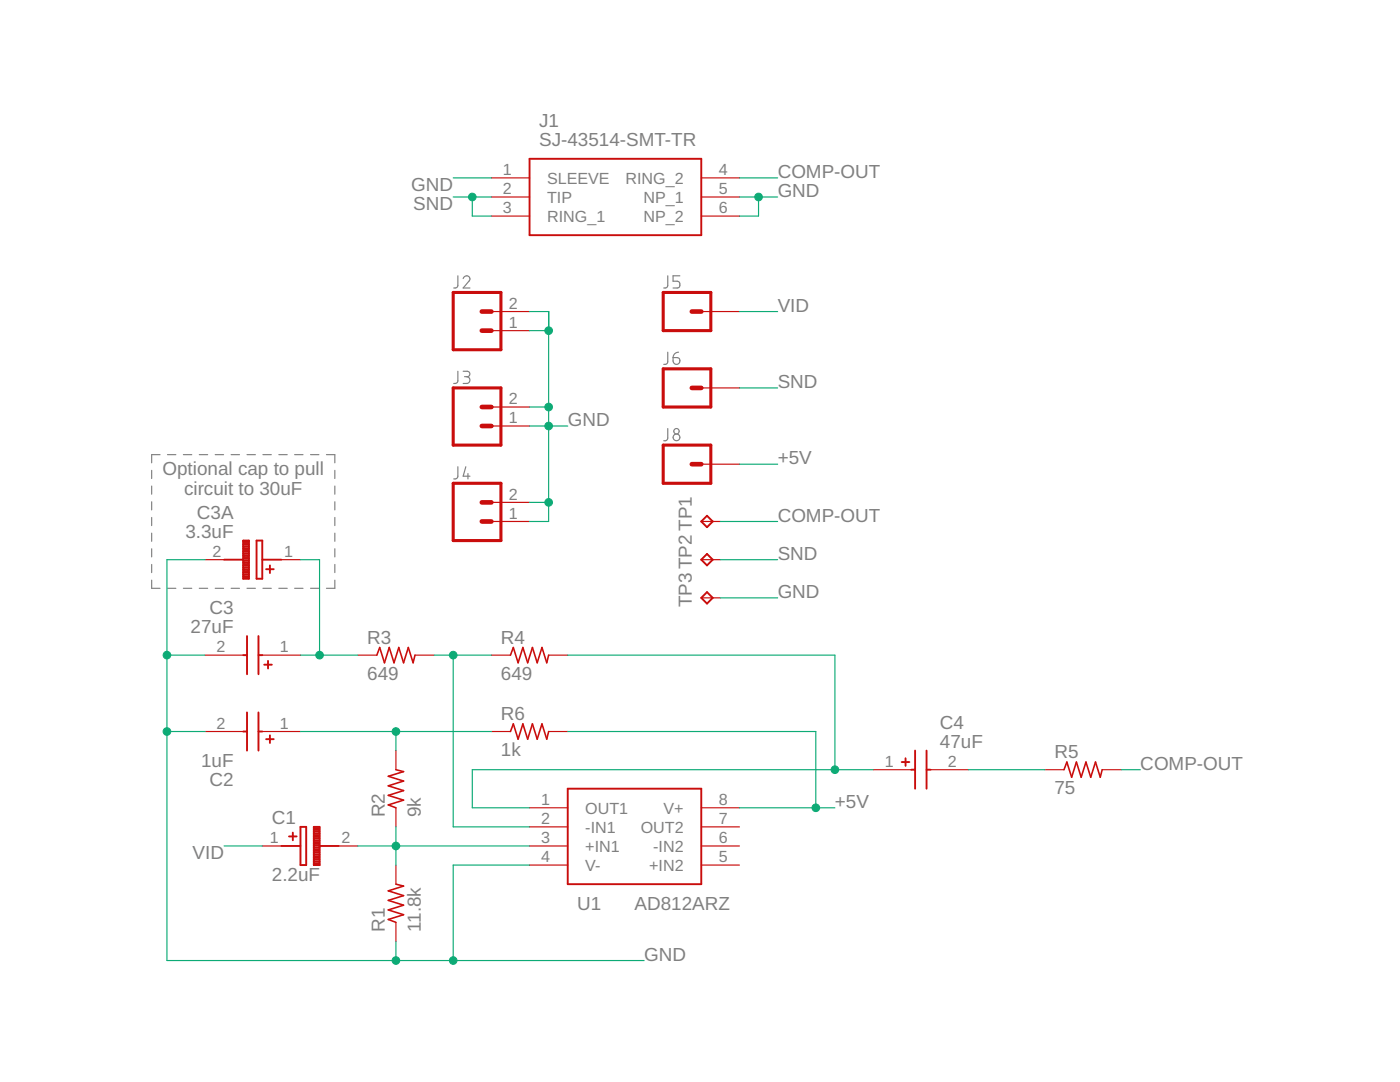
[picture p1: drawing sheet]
<svg xmlns="http://www.w3.org/2000/svg" width="279mm" height="216mm" viewBox="0 0 279 216" stroke-linecap="round" stroke-linejoin="round" font-family="sans-serif">
<g fill="none" stroke="#808080" stroke-width=".23">
<path d="M91.4 55v2.1l-.3 .3-.5 .1M92.4 55.6a.66 .66 0 0 1 1-.5 .66 .66 0 0 1 .2 1l-1.2 1.4h1.4M133.3 55l-.1 2.1-.1 .3-.6 .1M135.7 55h-1.4v1.1h.8a.69 .69 0 0 1 .6 .7 .69 .69 0 0 1-.6 .7h-.8M91.4 74.1v2.1l-.4 .3h-.4M92.4 74.1h.8a.54 .54 0 0 1 .6 .5 .54 .54 0 0 1-.6 .6h-.5M93.1 75.2a.68 .68 0 0 1 .7 .6 .68 .68 0 0 1-.7 .7h-.7M133.3 70.3l-.1 2-.3 .4h-.4M134.3 71.4h.8a.68 .68 0 0 1 .6 .7 .68 .68 0 0 1-.7 .6 .68 .68 0 0 1-.7-.7zM135.4 70.3l-.8 .3-.3 .8M30.3 93.9v1.6M30.3 97v1.6"/>
<path d="M31.9 90.7h-1.6v1.7M33.4 90.7h1.7M36.6 90.7h1.7M39.8 90.7h1.6M42.9 90.7h1.7M46.1 90.7h1.7M49.3 90.7h1.7M52.5 90.7h1.6M55.6 90.7h1.7M58.8 90.7h1.7M62 90.7h1.6M65.2 90.7h1.6v1.7"/>
<path d="M66.8 93.9v1.6M66.8 97v1.6M91.4 93.1v2.1l-.4 .3-.4 .1M93 93.1l-.6 1.9h1.4M93.4 94.5v1.1M133.3 85.5l-.1 2.1-.3 .3h-.4M30.3 115.8v1.6h1.6M30.3 100.1v1.6M30.3 103.3v1.6M30.3 106.4v1.6M30.3 109.5v1.6M30.3 112.6v1.7"/>
<path d="M33.4 117.4h1.7M36.6 117.4h1.7M39.8 117.4h1.6M42.9 117.4h1.7M46.1 117.4h1.7M49.3 117.4h1.7M52.5 117.4h1.6M55.6 117.4h1.7M58.8 117.4h1.7M62 117.4h1.6M66.8 100.1v1.6M66.8 103.3v1.6"/>
<path d="M66.8 106.4v1.6M66.8 109.5v1.6M66.8 112.6v1.7M66.8 115.8v1.6h-1.6"/>
<circle cx="135" cy="86.1" r=".54"/>
<circle cx="135" cy="87.3" r=".67"/>
</g>
<path d="M90.4 58.4h9.6v11.4h-9.6zM132.4 58.4h9.5v7.6h-9.5zM90.4 77.4h9.6v11.4h-9.6zM132.4 73.6h9.5v7.6h-9.5zM90.4 96.4h9.6v11.5h-9.6zM132.4 88.8h9.5v7.6h-9.5z" fill="none" stroke="#c90d0c" stroke-width=".61"/>
<path d="M96.2 62.2h1.9M96.2 66h1.9M138.1 62.2h1.9M138.1 77.4h1.9M96.2 81.2h1.9M96.2 85h1.9M138.1 92.6h1.9M96.2 100.2h1.9M96.2 104.1h1.9" fill="none" stroke="#c90d0c" stroke-width=".93"/>
<g fill="none" stroke="#c90d0c" stroke-width=".23">
<path d="M98.1 35.5h7.6M98.1 39.3h7.6M140 35.5h7.6M140 39.3h7.6M98.1 43.1h7.6M140 43.1h7.6M98.1 66h7.6M98.1 62.2h7.6M140 62.2h7.6M140 77.4h7.6M98.1 85h7.6M98.1 81.2h7.6"/>
<path d="M140 92.6h7.6M40.9 111.7h3.8M56.2 111.7h3.8M98.1 104.1h7.6M98.1 100.2h7.6M140 104.1h3.8M140 111.7h3.8M140 119.3h3.8M40.9 130.7h7.6M52.3 130.7h7.7M71.4 130.7h3.8M82.8 130.7h3.8"/>
<path d="M98.1 130.7h3.8M109.5 130.7h3.8M40.9 146h7.6M52.3 146h7.7M79 149.8v3.8M98.1 146h3.8M109.5 146h3.8M174.2 153.6h7.7M185.7 153.6h7.6M208.5 153.6h3.8M220 153.6h3.8M52.3 168.8h3.9"/>
<path d="M67.6 168.8h3.8M79 161.2v3.8M79 172.6v3.8M105.7 161.2h7.6M105.7 165h7.6M105.7 168.8h7.6M105.7 172.6h7.6M140 161.2h7.6M140 165h7.6M140 168.8h7.6M140 172.6h7.6M79 184v3.9"/>
</g>
<g fill="none" stroke="#c90d0c" stroke-width=".38">
<path d="M105.7 31.7h34.3v15.2h-34.3zM44.7 111.7h3.8M48.5 107.9h1.2v7.6h-1.2zM48.5 113.6h1.2M48.5 115.3h1.2M48.5 115h1.2M48.5 114.6h1.2M48.5 114.3h1.2M48.5 113.9h1.2M48.5 113.2h1.2M48.5 112.9h1.2M48.5 112.5h1.2"/>
<path d="M48.5 112.2h1.2M48.5 111.8h1.2M48.5 111.5h1.2M48.5 111.1h1.2M48.5 110.8h1.2M48.5 110.4h1.2M48.5 110.1h1.2M48.5 109.7h1.2M48.5 109.4h1.2M48.5 109.1h1.2M48.5 108.7h1.2M48.5 108.4h1.2"/>
<path d="M48.5 108h1.2M51.2 107.9h1.1v7.6h-1.1zM52.3 111.7h3.9M53.1 113.6h1.5M53.9 112.8v1.5M140 104.1l1.1-1.2 1.1 1.2-1.1 1.1zM140 111.7l1.1-1.2 1.1 1.2-1.1 1.1zM141.1 118.2l1.1 1.1-1.1 1.1-1.1-1.1zM48.5 130.7h.8M49.3 126.9v7.6M51.6 126.9v7.6M51.6 130.7h.7"/>
<path d="M52.7 132.6h1.6M53.5 131.9v1.5M48.5 146h.8M49.3 142.2v7.6M51.6 142.2v7.6M51.6 146h.7M53.1 147.5h1.5M53.9 146.7v1.6M113.3 157.4h26.7v19h-26.7zM180 152.1h1.5M180.7 151.3v1.5M181.9 153.6h.7"/>
<path d="M182.6 149.8v7.6M184.9 149.8v7.6M184.9 153.6h.8M56.2 168.8h3.8M57.7 166.9h1.5M58.4 166.1v1.6M60 165h1.1v7.6h-1.1zM62.6 165h1.2v7.6h-1.2zM62.6 172.6h1.2M62.6 172.2h1.2M62.6 171.9h1.2M62.6 171.5h1.2"/>
<path d="M62.6 171.2h1.2M62.6 170.8h1.2M62.6 170.5h1.2M62.6 170.1h1.2M62.6 169.8h1.2M62.6 169.4h1.2M62.6 169.1h1.2M62.6 168.7h1.2M62.6 168.4h1.2M62.6 168h1.2M62.6 167.7h1.2M62.6 167.3h1.2"/>
<path d="M62.6 167h1.2M62.6 166.6h1.2M62.6 166.3h1.2M62.6 165.9h1.2M62.6 165.6h1.2M62.6 165.2h1.2M63.8 168.8h3.8"/>
</g>
<path d="M75.2 130.7l.6-1.5 .9 3 1-3 .9 3 1-3 .9 3 1-3 .9 3 .4-1.5M101.9 130.7l.5-1.5 1 3 1-3 .9 3 1-3 .9 3 1-3 .9 3 .4-1.5M79 153.6l1.5 .4-3 .9 3 1-3 .9 3 1-3 .9 3 1-3 .9 1.5 .6M101.9 146l.5-1.6 1 3.1 1-3.1 .9 3.1 1-3.1 .9 3.1 1-3.1 .9 3.1 .4-1.5M212.3 153.6l.6-1.5 1 3 .9-3 1 3 .9-3 1 3 .9-3 1 3 .4-1.5M79 176.4l1.5 .4-3 1 3 .9-3 1 3 .9-3 1 3 .9-3 1 1.5 .5" fill="none" stroke="#c90d0c" stroke-width=".32"/>
<g fill="none" stroke="#0dab76" stroke-width=".23">
<path d="M90.4 35.5h7.7M90.4 39.3h7.7M94.3 39.3v3.8h3.8M147.6 35.5h7.6M147.6 39.3h7.6M151.4 39.3v3.8h-3.8M105.7 62.2h3.8v41.9h-3.8M105.7 66h3.8M147.6 62.2h7.6M147.6 77.4h7.6M105.7 85h7.6M105.7 81.2h3.8"/>
<path d="M147.6 92.6h7.6M40.9 111.7h-7.6v80h95.2M60 111.7h3.8v19M105.7 100.2h3.8M143.8 111.7h11.4M143.8 104.1h11.4M143.8 119.3h11.4M33.3 130.7h7.6M60 130.7h11.4M86.6 130.7h11.5M90.4 130.7v34.3h15.3M113.3 130.7h53.3v22.9"/>
<path d="M33.3 146h7.6M60 146h38.1M79 146v3.8M113.3 146h49.5v15.2M174.2 153.6h-79.9v7.6h11.4M193.3 153.6h15.2M223.8 153.6h3.8M44.7 168.8h7.6M71.4 168.8h34.3M79 165v7.6M105.7 172.6h-15.3v19.1M147.6 161.2h19"/>
<path d="M79 187.9v3.8"/>
</g>
<g fill="#0dab76" stroke="#0dab76" stroke-width=".2">
<circle cx="162.8" cy="161.2" r=".76"/>
<circle cx="90.4" cy="191.7" r=".76"/>
<circle cx="79" cy="191.7" r=".76"/>
<circle cx="33.3" cy="146" r=".76"/>
<circle cx="33.3" cy="130.7" r=".76"/>
<circle cx="109.5" cy="81.2" r=".76"/>
<circle cx="109.5" cy="66" r=".76"/>
<circle cx="109.5" cy="85" r=".76"/>
<circle cx="109.5" cy="100.2" r=".76"/>
<circle cx="151.4" cy="39.3" r=".76"/>
<circle cx="79" cy="168.8" r=".76"/>
<circle cx="79" cy="146" r=".76"/>
<circle cx="90.4" cy="130.7" r=".76"/>
<circle cx="166.6" cy="153.6" r=".76"/>
<circle cx="63.8" cy="130.7" r=".76"/>
<circle cx="94.3" cy="39.3" r=".76"/>
</g>
<g font-size="3.8" fill="#808080">
<text x="107.6" y="29.2">SJ-43514-SMT-TR</text>
<text x="107.6" y="25.4">J1</text>
<text x="155.2" y="35.5">COMP-OUT</text>
<text x="82.1" y="38.2">GND</text>
<text x="82.5" y="42">SND</text>
<text x="155.2" y="39.3">GND</text>
<text x="155.2" y="62.2">VID</text>
<text x="155.2" y="77.4">SND</text>
<text x="113.3" y="85">GND</text>
<text x="32.4" y="94.7">Optional cap to pull</text>
<text x="155.2" y="92.6">+5V</text>
<text x="36.7" y="98.7">circuit to 30uF</text>
<text x="37" y="107.3">3.3uF</text>
<text x="39.3" y="103.5">C3A</text>
<text x="155.2" y="104.1">COMP-OUT</text>
<text x="155.2" y="111.7">SND</text>
<text x="155.2" y="119.3">GND</text>
<text x="41.8" y="122.5">C3</text>
<text x="138.1" y="121.2" transform="rotate(-90 138.1 121.2)">TP3 TP2 TP1</text>
<text x="38" y="126.3">27uF</text>
<text x="73.3" y="128.5">R3</text>
<text x="100" y="128.5">R4</text>
<text x="73.3" y="135.7">649</text>
<text x="100" y="135.7">649</text>
<text x="100" y="143.7">R6</text>
<text x="187.6" y="149.2">47uF</text>
<text x="187.6" y="145.4">C4</text>
<text x="40.1" y="153">1uF</text>
<text x="100" y="150.9">1k</text>
<text x="210.4" y="151.3">R5</text>
<text x="227.6" y="153.6">COMP-OUT</text>
<text x="41.8" y="156.8">C2</text>
<text x="166.6" y="161.2">+5V</text>
<text x="210.4" y="158.5">75</text>
<text x="54.3" y="164.4">C1</text>
<text x="76.8" y="163.1" transform="rotate(-90 76.8 163.1)">R2</text>
<text x="84" y="163.1" transform="rotate(-90 84 163.1)">9k</text>
<text x="38.4" y="171.5">VID</text>
<text x="54.3" y="175.9">2.2uF</text>
<text x="76.8" y="186" transform="rotate(-90 76.8 186)">R1</text>
<text x="84" y="186" transform="rotate(-90 84 186)">11.8k</text>
<text x="115.2" y="181.6">U1</text>
<text x="126.6" y="181.6">AD812ARZ</text>
<text x="128.5" y="191.7">GND</text>
</g>
<g font-size="3.2" fill="#808080">
<text x="100.4" y="35">1</text>
<text x="143.5" y="35">4</text>
<text x="100.4" y="38.8">2</text>
<text x="109.2" y="36.6">SLEEVE</text>
<text x="109.2" y="40.5">TIP</text>
<text x="124.8" y="36.6">RING_2</text>
<text x="128.4" y="40.5">NP_1</text>
<text x="143.5" y="38.8">5</text>
<text x="100.4" y="42.6">3</text>
<text x="109.2" y="44.3">RING_1</text>
<text x="128.4" y="44.3">NP_2</text>
<text x="143.5" y="42.6">6</text>
<text x="101.6" y="65.4">1</text>
<text x="101.6" y="61.6">2</text>
<text x="101.6" y="80.7">2</text>
<text x="101.6" y="84.5">1</text>
<text x="101.6" y="99.7">2</text>
<text x="101.6" y="103.5">1</text>
<text x="42.4" y="111.1">2</text>
<text x="56.7" y="111.1">1</text>
<text x="43.2" y="130.2">2</text>
<text x="55.9" y="130.2">1</text>
<text x="43.2" y="145.4">2</text>
<text x="55.9" y="145.4">1</text>
<text x="176.6" y="153">1</text>
<text x="189.2" y="153">2</text>
<text x="108" y="160.7">1</text>
<text x="143.5" y="160.7">8</text>
<text x="108" y="164.5">2</text>
<text x="116.8" y="162.3">OUT1</text>
<text x="116.8" y="166.1">-IN1</text>
<text x="127.9" y="166.1">OUT2</text>
<text x="132.4" y="162.3">V+</text>
<text x="143.5" y="164.5">7</text>
<text x="53.8" y="168.3">1</text>
<text x="68.1" y="168.3">2</text>
<text x="108" y="168.3">3</text>
<text x="108" y="172.1">4</text>
<text x="116.8" y="170">+IN1</text>
<text x="116.8" y="173.8">V-</text>
<text x="129.6" y="173.8">+IN2</text>
<text x="130.4" y="170">-IN2</text>
<text x="143.5" y="168.3">6</text>
<text x="143.5" y="172.1">5</text>
</g>
</svg>
